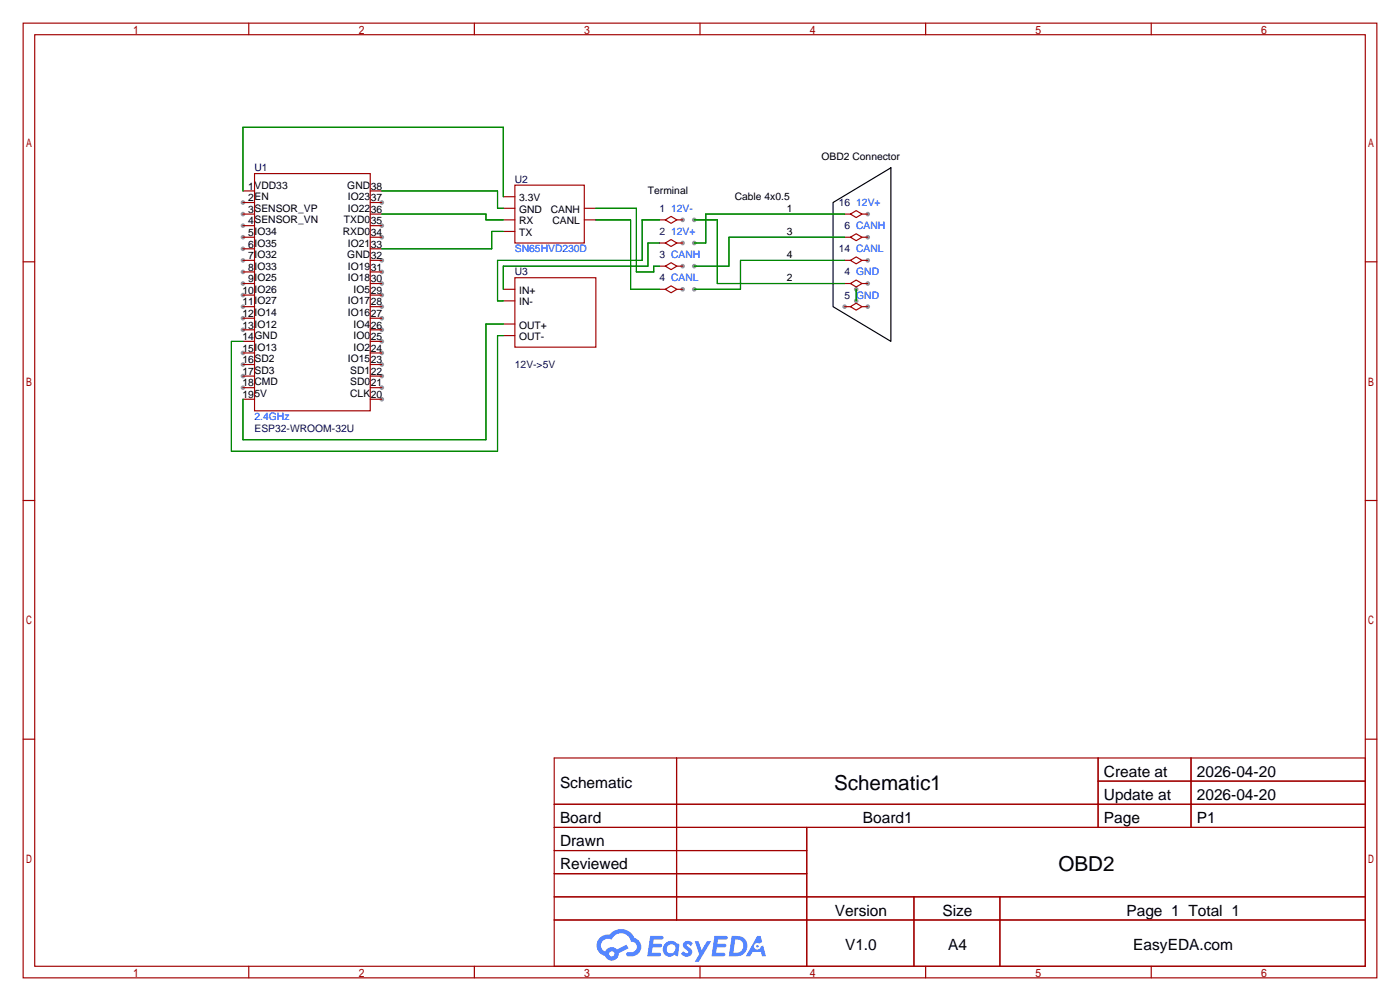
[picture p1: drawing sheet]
<svg xmlns="http://www.w3.org/2000/svg" width="307mm" height="220mm" viewBox="0 0 307 220" stroke-linecap="round" stroke-linejoin="round" font-family="sans-serif">
<g fill="#999">
<circle cx="83.8" cy="44.4" r=".51"/>
<circle cx="83.8" cy="49.5" r=".51"/>
<circle cx="83.8" cy="52.1" r=".51"/>
<circle cx="83.8" cy="57.1" r=".51"/>
<circle cx="83.8" cy="59.7" r=".51"/>
<circle cx="83.8" cy="62.2" r=".51"/>
<circle cx="83.8" cy="64.8" r=".51"/>
<circle cx="83.8" cy="67.3" r=".51"/>
<circle cx="83.8" cy="69.8" r=".51"/>
<circle cx="83.8" cy="72.4" r=".51"/>
<circle cx="83.8" cy="74.9" r=".51"/>
<circle cx="83.8" cy="77.5" r=".51"/>
<circle cx="83.8" cy="80" r=".51"/>
<circle cx="83.8" cy="82.5" r=".51"/>
<circle cx="83.8" cy="85.1" r=".51"/>
<circle cx="83.8" cy="87.6" r=".51"/>
<circle cx="53.3" cy="85.1" r=".51"/>
<circle cx="53.3" cy="82.5" r=".51"/>
<circle cx="53.3" cy="80" r=".51"/>
<circle cx="53.3" cy="77.5" r=".51"/>
<circle cx="53.3" cy="72.4" r=".51"/>
<circle cx="53.3" cy="69.8" r=".51"/>
<circle cx="53.3" cy="67.3" r=".51"/>
<circle cx="53.3" cy="64.8" r=".51"/>
<circle cx="53.3" cy="62.2" r=".51"/>
<circle cx="53.3" cy="59.7" r=".51"/>
<circle cx="53.3" cy="57.1" r=".51"/>
<circle cx="53.3" cy="54.6" r=".51"/>
<circle cx="53.3" cy="52.1" r=".51"/>
<circle cx="53.3" cy="49.5" r=".51"/>
<circle cx="53.3" cy="47" r=".51"/>
<circle cx="53.3" cy="44.4" r=".51"/>
<circle cx="149.9" cy="48.3" r=".51"/>
<circle cx="149.9" cy="53.3" r=".51"/>
<circle cx="149.9" cy="58.4" r=".51"/>
<circle cx="149.9" cy="63.5" r=".51"/>
<circle cx="190.5" cy="47" r=".51"/>
<circle cx="190.5" cy="52.1" r=".51"/>
<circle cx="190.5" cy="57.1" r=".51"/>
<circle cx="190.5" cy="62.2" r=".51"/>
<circle cx="190.5" cy="67.3" r=".51"/>
<circle cx="185.4" cy="67.3" r=".51"/>
<circle cx="188" cy="63.5" r=".51"/>
<circle cx="188" cy="66" r=".51"/>
<circle cx="152.4" cy="53.3" r=".51"/>
<circle cx="152.4" cy="48.3" r=".51"/>
<circle cx="152.4" cy="58.4" r=".51"/>
<circle cx="152.4" cy="63.5" r=".51"/>
</g>
<g fill="none" stroke="#a10000" stroke-width=".25">
<path d="M5.1 5.1h297.2v209.5h-297.2zM7.6 7.6h292.1v204.5h-292.1zM54.6 5.1v2.5M104.1 5.1v2.5M153.7 5.1v2.5M203.2 5.1v2.5M252.7 5.1v2.5M5.1 57.5h2.5M299.7 57.5h2.6M5.1 109.9h2.5M299.7 109.9h2.6M5.1 162.2h2.5"/>
<path d="M121.7 166.4h178v45.7h-178zM121.7 176.5h178M148.5 166.4v35.5M241.1 166.4v15.2M241.1 171.4h58.6M261.5 166.4v15.2M299.7 162.2h2.6M121.7 181.6h178M121.7 186.7h55.4M121.7 196.8h178M121.7 191.8h55.4M177.1 181.6v30.5"/>
<path d="M200.6 196.8v15.3M219.5 196.8v15.3M54.6 212.1v2.5M104.1 212.1v2.5M121.7 201.9h178M153.7 212.1v2.5M203.2 212.1v2.5M252.7 212.1v2.5"/>
</g>
<g fill="#5487ff">
<path d="M150.2 206.8a1.3 1.3 0 0 1 1.9 .3l-.4 .6a.54 .54 0 0 0-.9-.3l.1 .3a1.28 1.28 0 0 1 .8 2 1.53 1.53 0 0 1-2.2-.3l.5-.6 .8 .4a.31 .31 0 0 0 .4-.2 .31 .31 0 0 0-.3-.4 1.12 1.12 0 0 1-.7-1.8z"/>
<path d="M152.5 206.6h.8l.7 2 1.2-2h.9l-2.7 4.5h-.9l1-1.6z"/>
<path d="M142.7 205.4h2.3a.46 .46 0 0 1 .5 .1 .46 .46 0 0 1 .1 .5l-.3 .2h-1.8l-.1 .9h1.6a.4 .4 0 0 1 .4 .5 .4 .4 0 0 1-.5 .3h-1.6l-.2 1.2h1.4a.46 .46 0 0 1 .5 .1 .46 .46 0 0 1 .1 .5l-.4 .2h-2.6z"/>
<path d="M156.8 205.4h2.3a.47 .47 0 0 1 .5 .1 .47 .47 0 0 1 .1 .5l-.3 .2h-1.8l-.1 .9h1.6a.4 .4 0 0 1 .4 .5 .4 .4 0 0 1-.4 .3h-1.7l-.2 1.2h1.4a.46 .46 0 0 1 .5 .1 .46 .46 0 0 1 .1 .5l-.4 .2h-2.6z"/>
<path d="M166.2 205.4h.8l.3 1.4-.6 .3a.75 .75 0 0 0-1.1 .3 .75 .75 0 0 0 .5 1.1 .75 .75 0 0 0 .9-.7l.5-.3 .6 2.4h-.8l-.3-1h-1.8l-.5 1h-1z"/>
<path d="M160.6 205.4l-.6 4.5h1.4a2.27 2.27 0 0 0 2.7-2.3 2.27 2.27 0 0 0-2.7-2.2zM161.4 206.2a1.5 1.5 0 0 1 1.8 1.5 1.5 1.5 0 0 1-1.9 1.4h-.3z"/>
<path d="M146.1 207.1a1.6 1.6 0 0 0-.4 2.2 1.6 1.6 0 0 0 2.3 .2l.8 .4 .3-2.5-.1-.2-.5-.1a1.58 1.58 0 0 0-2.4 0zM146.7 207.6a.98 .98 0 0 1 1.6 .4 .98 .98 0 0 1-1.1 1.3 .94 .94 0 0 1-.9-.7 .94 .94 0 0 1 .4-1z"/>
<path d="M131.7 205.8a2.37 2.37 0 0 0 1.1 4 1.54 1.54 0 0 0 1.8 1 1.54 1.54 0 0 0 1.2-1.6l2.2-1.1-.5-.7-2 1a1.57 1.57 0 0 0-2.7 .5 1.5 1.5 0 0 1-.7-2.1 1.5 1.5 0 0 1 2.2-.5 2.23 2.23 0 0 1 2.3-1.5 2.23 2.23 0 0 1 2 1.9 1.16 1.16 0 0 1 1.2 1.1 1.16 1.16 0 0 1-1.1 1.2h-.7a.47 .47 0 0 0-.5 .4 .47 .47 0 0 0 .4 .5 2.17 2.17 0 0 0 2.5-.9 2.17 2.17 0 0 0-.3-2.7l-.8-.4a3.2 3.2 0 0 0-5.5-.8l-1.1 .1zM133.7 209.4a.6 .6 0 0 1 1.2 0 .6 .6 0 0 1-1.2 0z"/>
<circle cx="166.3" cy="207.7" r=".28"/>
</g>
<g fill="none" stroke="#a10000" stroke-width=".25">
<path d="M55.9 38.1h25.4v52.1h-25.4zM53.3 41.9h2.6M53.3 44.4h2.6M53.3 47h2.6M53.3 49.5h2.6M53.3 52.1h2.6M53.3 54.6h2.6M53.3 57.1h2.6M53.3 59.7h2.6M81.3 41.9h2.5M81.3 44.4h2.5M81.3 47h2.5"/>
<path d="M81.3 49.5h2.5M81.3 52.1h2.5M81.3 54.6h2.5M81.3 57.1h2.5M81.3 59.7h2.5M110.5 43.2h2.5M110.5 45.7h2.5M110.5 48.3h2.5M110.5 50.8h2.5M113 40.6h15.3v12.7h-15.3zM128.3 45.7h2.5M128.3 48.3h2.5"/>
<path d="M144.8 48.3h1.2M144.8 53.3h1.2M144.8 58.4h1.2M146 48.3l1.3-.8 1.3 .8-1.3 .7zM146 53.3l1.3-.7 1.3 .7-1.3 .8zM146 58.4l1.3-.7 1.3 .7-1.3 .8zM148.6 48.3h1.3M148.6 53.3h1.3M148.6 58.4h1.3M185.4 47h1.3M185.4 52.1h1.3M185.4 57.1h1.3"/>
<path d="M186.7 47l1.3-.8 1.2 .8-1.2 .8zM186.7 52.1l1.3-.8 1.2 .8-1.2 .7zM186.7 57.1l1.3-.7 1.2 .7-1.2 .8zM189.2 47h1.3M189.2 52.1h1.3M189.2 57.1h1.3M53.3 62.2h2.6M53.3 64.8h2.6M53.3 67.3h2.6M53.3 69.8h2.6M53.3 72.4h2.6M53.3 74.9h2.6"/>
<path d="M53.3 77.5h2.6M81.3 62.2h2.5M81.3 64.8h2.5M81.3 67.3h2.5M81.3 69.8h2.5M81.3 72.4h2.5M81.3 74.9h2.5M81.3 77.5h2.5M110.5 63.5h2.5M110.5 66h2.5M110.5 71.1h2.5M110.5 73.7h2.5"/>
<path d="M113 61h17.8v15.2h-17.8zM144.8 63.5h1.2M146 63.5l1.3-.8 1.3 .8-1.3 .8zM148.6 63.5h1.3M185.4 62.2h1.3M185.4 67.3h1.3M186.7 62.2l1.3-.7 1.2 .7-1.2 .8zM186.7 67.3l1.3-.8 1.2 .8-1.2 .8zM189.2 62.2h1.3M189.2 67.3h1.3M53.3 80h2.6M53.3 82.5h2.6"/>
<path d="M53.3 85.1h2.6M53.3 87.6h2.6M81.3 80h2.5M81.3 82.5h2.5M81.3 85.1h2.5M81.3 87.6h2.5"/>
</g>
<g fill="none" stroke="#008700" stroke-width=".25">
<path d="M53.3 41.9v-14h57.2v15.3M83.8 41.9h25.4v3.8h1.3M83.8 47h22.9v1.3h3.8M110.5 50.8h-2.6v3.8h-24.1M130.8 45.7h8.9v14h3.8v-1.3h1.3M130.8 48.3h7.6v15.2h6.4M144.8 53.3h-2.6v5.1h-31.7v5.1M144.8 48.3h-3.8v8.8h-31.8v8.9h1.3M152.4 48.3h5.1v13.9h27.9M185.4 47h-30.5v6.3h-2.5M185.4 52.1h-25.4v6.3h-7.6M185.4 57.1h-22.8v6.4h-10.2"/>
<path d="M110.5 71.1h-3.8v25.4h-53.4v-8.9M110.5 73.7h-1.3v25.4h-58.4v-24.2h2.5M188 63.5v2.5"/>
</g>
<path d="M182.9 44.4l12.7-7.6v38.1l-12.7-7.6z" fill="none" stroke="#000" stroke-width=".25"/>
<g font-size="4.5">
<text x="183.1" y="173.3">Schematic1</text>
<text x="232.4" y="191.1">OBD2</text>
</g>
<g font-size="3.4">
<text x="122.9" y="173">Schematic</text>
<text x="242.3" y="170.5">Create at</text>
<text x="262.7" y="170.5">2026-04-20</text>
<text x="242.3" y="175.6">Update at</text>
<text x="262.7" y="175.6">2026-04-20</text>
<text x="122.9" y="180.7">Board</text>
<text x="122.9" y="185.7">Drawn</text>
<text x="189.4" y="180.7">Board1</text>
<text x="242.3" y="180.7">Page</text>
<text x="262.7" y="180.7">P1</text>
<text x="122.9" y="190.8">Reviewed</text>
<text x="183.2" y="201">Version</text>
<text x="206.9" y="201">Size</text>
<text x="247.3" y="201">Page 1 Total 1</text>
<text x="185.5" y="208.6">V1.0</text>
<text x="208.1" y="208.6">A4</text>
<text x="248.8" y="208.6">EasyEDA.com</text>
</g>
<g font-size="2.3">
<text x="180.3" y="35.1">OBD2 Connector</text>
<text x="54.5" y="41.6">1</text>
<text x="55.9" y="41.4">VDD33</text>
<text x="76.2" y="41.4">GND</text>
<text x="81.4" y="41.6">38</text>
<text x="54.5" y="46.7">3</text>
<text x="54.5" y="44.2">2</text>
<text x="55.9" y="46.5">SENSOR_VP</text>
<text x="55.9" y="43.9">EN</text>
<text x="76.4" y="43.9">IO23</text>
<text x="76.4" y="46.5">IO22</text>
<text x="81.4" y="44.2">37</text>
<text x="81.4" y="46.7">36</text>
<text x="114" y="44.2">3.3V</text>
<text x="114" y="46.7">GND</text>
<text x="120.9" y="46.7">CANH</text>
<text x="142.2" y="42.7">Terminal</text>
<text x="161.3" y="43.9">Cable 4x0.5</text>
<text x="172.7" y="46.5">1</text>
<text x="54.5" y="51.8">5</text>
<text x="54.5" y="49.3">4</text>
<text x="55.9" y="51.6">IO34</text>
<text x="55.9" y="49">SENSOR_VN</text>
<text x="75.2" y="51.6">RXD0</text>
<text x="75.5" y="49">TXD0</text>
<text x="81.4" y="49.3">35</text>
<text x="81.4" y="51.8">34</text>
<text x="114" y="49.3">RX</text>
<text x="114" y="51.8">TX</text>
<text x="121.3" y="49.3">CANL</text>
<text x="172.7" y="51.6">3</text>
<text x="54.5" y="59.4">8</text>
<text x="54.5" y="56.9">7</text>
<text x="54.5" y="54.3">6</text>
<text x="55.9" y="59.2">IO33</text>
<text x="55.9" y="56.6">IO32</text>
<text x="55.9" y="54.1">IO35</text>
<text x="76.2" y="56.6">GND</text>
<text x="76.4" y="54.1">IO21</text>
<text x="76.4" y="59.2">IO19</text>
<text x="81.4" y="54.3">33</text>
<text x="81.4" y="56.9">32</text>
<text x="81.4" y="59.4">31</text>
<text x="172.7" y="56.6">4</text>
<text x="53.2" y="64.5">10</text>
<text x="54.5" y="62">9</text>
<text x="55.9" y="64.3">IO26</text>
<text x="55.9" y="61.7">IO25</text>
<text x="76.4" y="61.7">IO18</text>
<text x="77.6" y="64.3">IO5</text>
<text x="81.4" y="62">30</text>
<text x="81.4" y="64.5">29</text>
<text x="114" y="64.5">IN+</text>
<text x="172.7" y="61.7">2</text>
<text x="53.2" y="69.6">12</text>
<text x="53.2" y="67">11</text>
<text x="55.9" y="71.9">IO12</text>
<text x="55.9" y="69.3">IO14</text>
<text x="55.9" y="66.8">IO27</text>
<text x="76.4" y="66.8">IO17</text>
<text x="76.4" y="69.3">IO16</text>
<text x="77.6" y="71.9">IO4</text>
<text x="81.4" y="67">28</text>
<text x="81.4" y="69.6">27</text>
<text x="114" y="67">IN-</text>
<text x="53.2" y="77.2">15</text>
<text x="53.2" y="74.7">14</text>
<text x="53.2" y="72.1">13</text>
<text x="55.9" y="77">IO13</text>
<text x="55.9" y="74.4">GND</text>
<text x="77.6" y="74.4">IO0</text>
<text x="77.6" y="77">IO2</text>
<text x="81.4" y="72.1">26</text>
<text x="81.4" y="74.7">25</text>
<text x="81.4" y="77.2">24</text>
<text x="114" y="72.1">OUT+</text>
<text x="114" y="74.7">OUT-</text>
<text x="53.2" y="82.3">17</text>
<text x="53.2" y="79.7">16</text>
<text x="55.9" y="82">SD3</text>
<text x="55.9" y="79.5">SD2</text>
<text x="76.4" y="79.5">IO15</text>
<text x="76.9" y="82">SD1</text>
<text x="81.4" y="79.7">23</text>
<text x="81.4" y="82.3">22</text>
<text x="53.2" y="84.8">18</text>
<text x="53.2" y="87.4">19</text>
<text x="55.9" y="84.6">CMD</text>
<text x="55.9" y="87.1">5V</text>
<text x="76.9" y="84.6">SD0</text>
<text x="76.9" y="87.1">CLK</text>
<text x="81.4" y="84.8">21</text>
<text x="81.4" y="87.4">20</text>
</g>
<g font-size="2.3" fill="#000080">
<text x="55.9" y="37.6">U1</text>
<text x="113" y="40.1">U2</text>
<text x="144.8" y="46.5">1</text>
<text x="184.1" y="45.2">16</text>
<text x="144.8" y="51.6">2</text>
<text x="185.4" y="50.3">6 CANH</text>
<text x="144.8" y="56.6">3 CANH</text>
<text x="184.1" y="55.4">14 CANL</text>
<text x="113" y="60.5">U3</text>
<text x="144.8" y="61.7">4 CANL</text>
<text x="185.4" y="60.5">4 GND</text>
<text x="185.4" y="65.5">5</text>
<text x="113" y="80.8">12V-&gt;5V</text>
<text x="55.9" y="94.7">ESP32-WROOM-32U</text>
</g>
<g font-size="2.3" fill="#00f">
<text x="147.3" y="46.5">12V-</text>
<text x="188" y="45.2">12V+</text>
<text x="147.3" y="51.6">12V+</text>
<text x="113" y="55.4">SN65HVD230D</text>
<text x="188" y="65.5">GND</text>
<text x="55.9" y="92.2">2.4GHz</text>
</g>
</svg>
